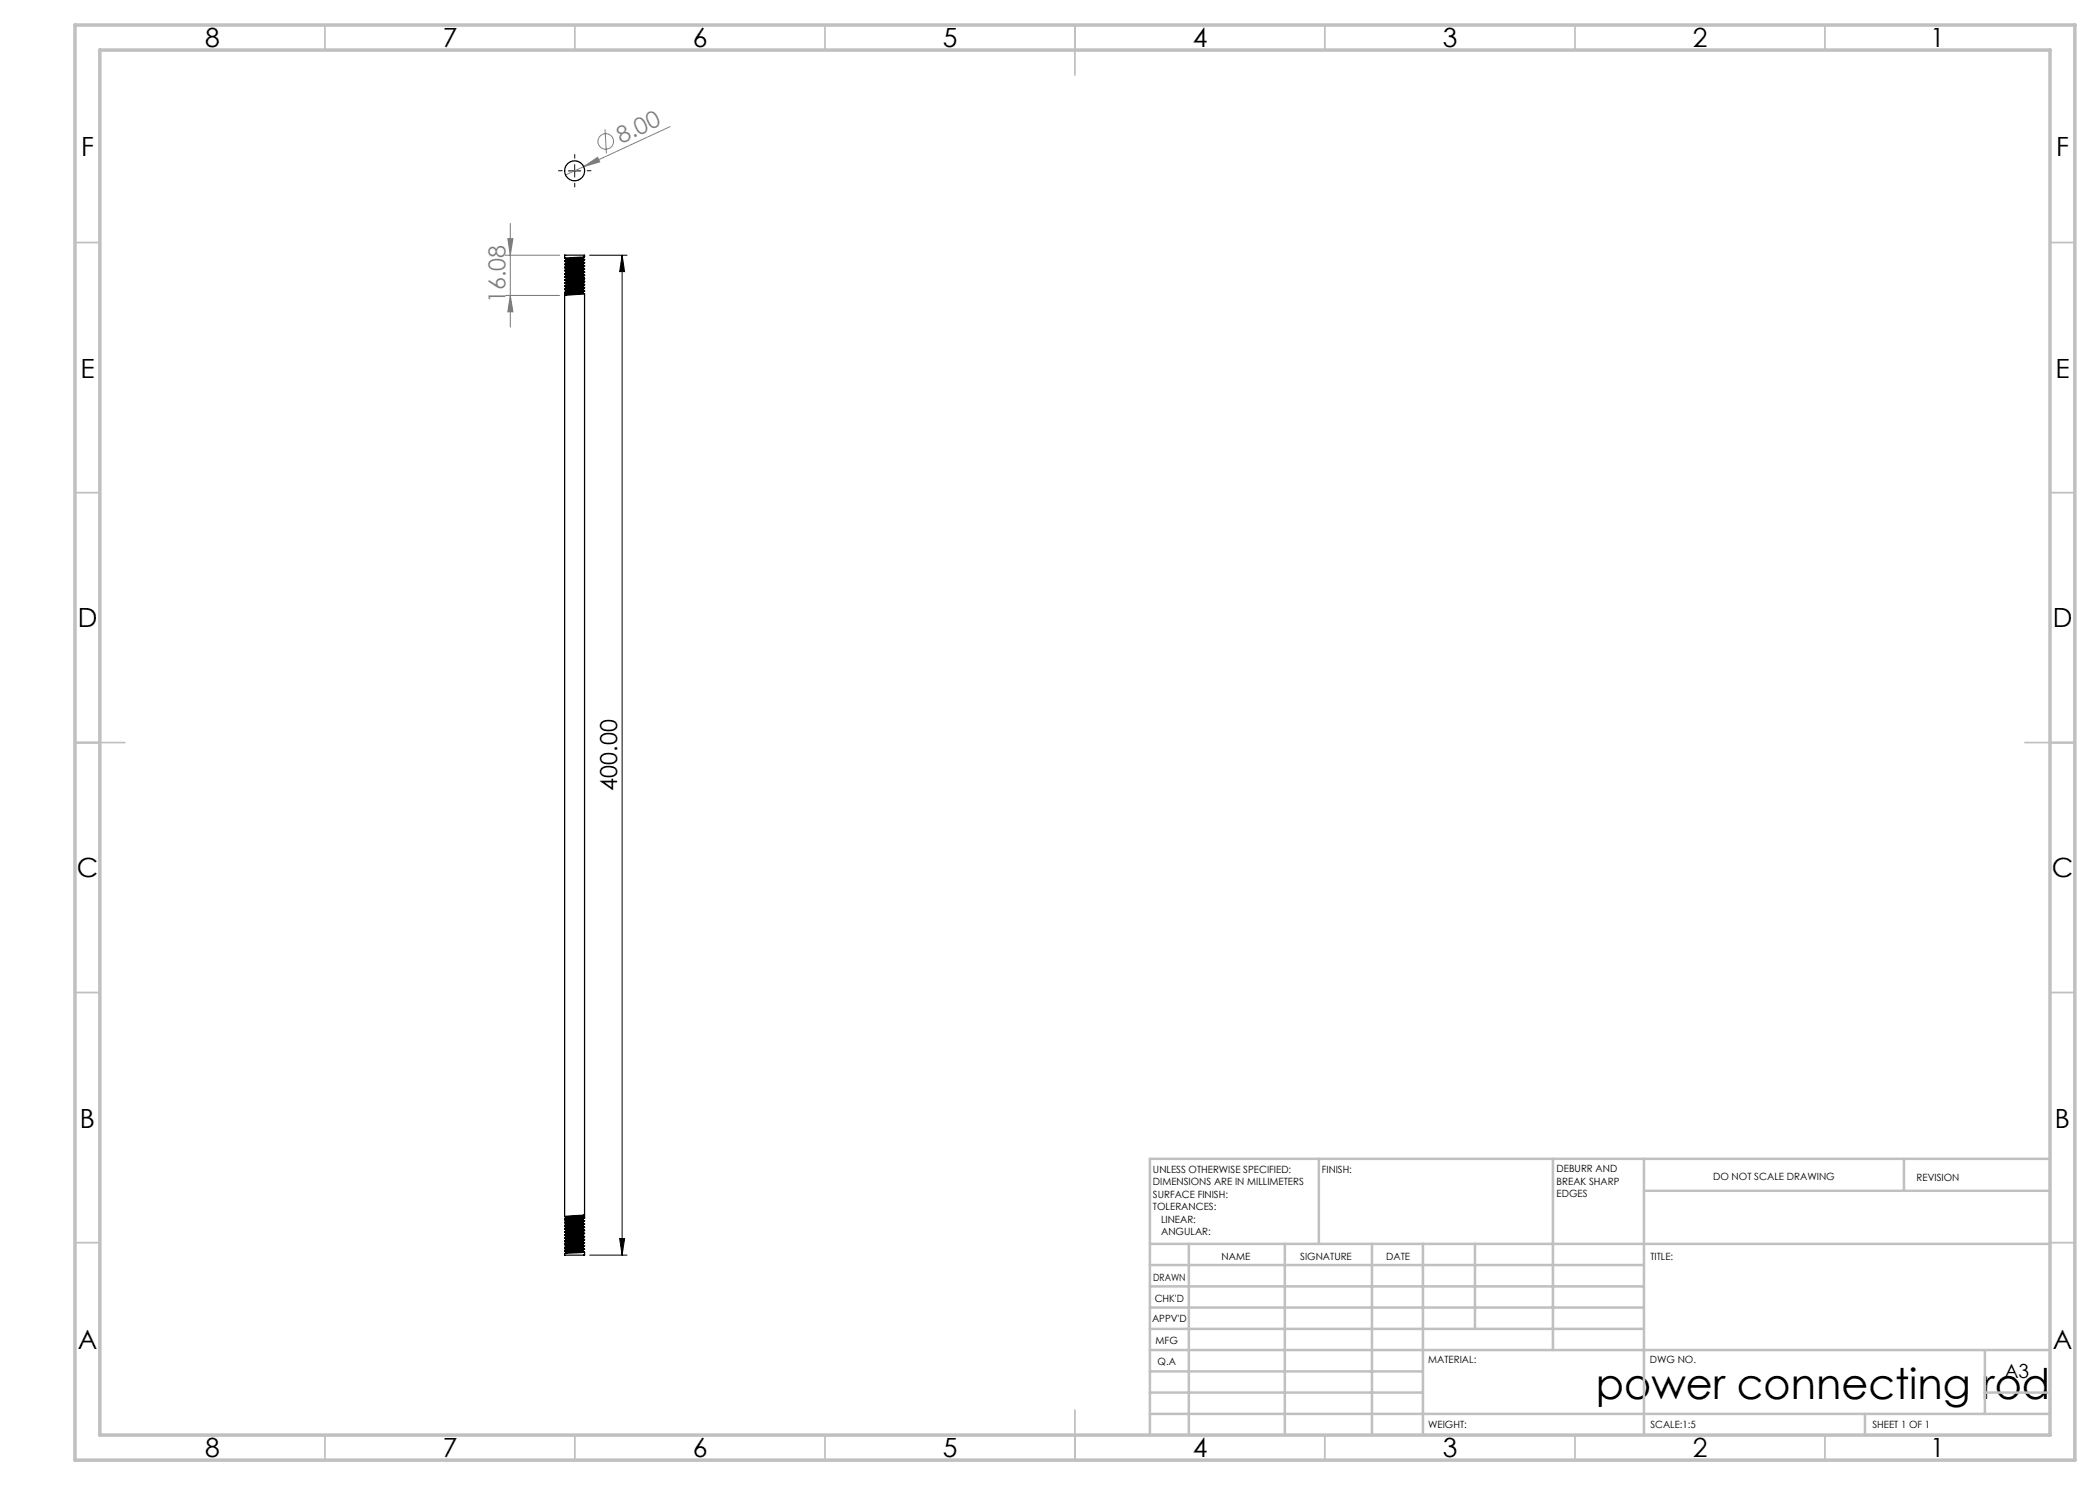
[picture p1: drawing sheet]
<svg xmlns="http://www.w3.org/2000/svg" width="420mm" height="297mm" viewBox="0 0 420 297" stroke-linecap="round" stroke-linejoin="round" font-family="sans-serif">
<g fill="none" stroke="#808080" stroke-width=".2">
<path d="M116.7 33.3l2.8-1.8 .4 .9zM116.7 33.3l-3.6 1.7M121 25.9l.3 4.8M134 25.3l-17.3 8M101.1 51h10.8M101.1 59.1h10.8M101.6 47.7h1l-.5 3.3zM102.1 59.1l.5 3.3h-1zM102.1 44.7v20.7"/>
<circle cx="121.1" cy="28.3" r="1.56"/>
</g>
<path d="M113.7 34.2h2.5M114.9 32.9v2.5M117.9 51h7.5M124.4 51v200M124.4 51l.5 3.3h-1zM117.9 251h7.5M123.9 247.7h1l-.5 3.3z" fill="none" stroke="#000" stroke-width=".2"/>
<path d="M112.4 34.1h-.7M114.9 31.6v-.7M114.9 36.6v.8M117.4 34.1h.8" fill="none" stroke="#000" stroke-width=".2" stroke-dasharray="15.2 1.3 1.3 1.3"/>
<g fill="none" stroke="#c0c0c0" stroke-width=".35">
<path d="M65 5v5M115 5v5M165 5v5M215 5v10M265 5v5M315 5v5M365 5v5M15 48.5h5M410 48.5h5M15 98.5h5M410 98.5h5M15 148.5h10"/>
<path d="M405 148.5h10M15 198.5h5M410 198.5h5M15 248.5h5M410 248.5h5M65 287v5M115 287v5M165 287v5M215 282v10M265 287v5M315 287v5M365 287v5"/>
</g>
<g fill="none" stroke="#c0c0c0" stroke-width=".5">
<path d="M263.8 231.8v17M310.6 231.8v38.2M328.8 231.8v55.2M328.8 238.2h81.2M380.8 231.8v6.4M410 231.8h-180v55.2M230 248.8h180M230 257.3h98.8M230 253h98.8M237.8 248.8v38.2M257 248.8v38.2M274.4 248.8v38.2"/>
<path d="M284.6 248.8v38.2M295 248.8v17M230 265.8h98.8M230 261.5h98.8M230 278.5h54.6M230 274.3h54.6M230 270h180M397 278.5h13M397 270v12.8M230 282.8h180M373 282.8v4.2"/>
</g>
<path d="M15 5h400v287h-400zM20 10h390v277h-390z" fill="none" stroke="#c0c0c0" stroke-width=".7"/>
<path d="M123.9 247.7h1l-.5 3.3zM124.4 51l.5 3.3h-1z" fill="#000"/>
<g fill="#808080">
<path d="M116.7 33.3l2.8-1.8 .4 .9z"/>
<path d="M101.6 47.7h1l-.5 3.3zM102.1 59.1l.5 3.3h-1z"/>
</g>
<g fill="none" stroke="#000" stroke-width=".25">
<path d="M112.9 51h4v.4M112.9 51l.2 .1M112.9 51v.6M113.3 58.7v.2M116.6 51.5l-3.2 .3-.1 .2M116.6 52.2l-3.2 .3-.1 .1M116.6 52.8l-3.2 .3-.1 .2M116.6 53.4l-3.2 .3-.1 .2M116.6 54l-3.2 .3-.1 .2M116.6 54.7l-3.2 .2-.1 .2M116.6 55.3l-3.2 .3-.1 .2M116.6 55.9l-3.2 .3-.1 .2"/>
<path d="M116.6 56.5l-3.2 .3-.1 .2M116.6 57.2l-3.2 .2-.1 .2M116.6 57.8l-3.2 .3-.1 .2M116.6 58.4l-3.3 .3M116.6 58.6l.3-.4-4 .3 .4 .2M116.6 52.3l-3.2 .3-.3 .2M116.6 52.9l-3.2 .3-.3 .2M116.6 53.6l-2.3 .2a1.27 1.27 0 0 0-1.2 .2M116.6 54.2l-2.3 .2a1.27 1.27 0 0 0-1.2 .3M116.6 54.8l-3.2 .3-.3 .2M116.6 55.5l-3.2 .2-.3 .2M116.6 56.7l-3.2 .3-.3 .1"/>
<path d="M116.6 57.3l-3.2 .3-.3 .2M116.6 58l-2.3 .1a1.27 1.27 0 0 0-1.2 .3M116.6 58.6l-2.3 .2a1.27 1.27 0 0 0-1.2 .3M116.6 52.3l.3 .2M116.6 52.9l.3 .3-3.8 .2-.2 .1M116.6 53.6l.3 .2M116.6 54.2l.3 .2M116.6 54.8l.3 .2-3.8 .3-.2 .1M116.6 55.5l.3 .1M116.6 56.1l.3 .2M116.6 56.7l.3 .2M116.6 57.3l.3 .2-3.8 .3-.2 .1"/>
<path d="M116.6 58l.3 .1M116.6 58.6l.3 .2M116.6 51.7l.3 .2M116.6 51.7l-2.3 .2a1.27 1.27 0 0 0-1.2 .3M116.6 53.4v.2M116.9 58.1l-4 .4v184.8l.4 .2M116.9 51.4l-4 .2 .5 .3M116.9 51.9a5.5 5.5 0 0 1-2.7 .3l-1.3 .1 .5 .2M116.9 52.6l-4 .3 .5 .3M116.9 53.2l-4 .3 .5 .3M116.9 53.8l-4 .3 .5 .3M116.9 54.5l-4 .3 .5 .2"/>
<path d="M116.9 55.1l-4 .3 .5 .3M116.9 55.7l-4 .3 .5 .3M116.9 56.4l-4 .3 .5 .2M116.9 57l-4 .3 .5 .2M116.9 57.6l-4 .3 .5 .2M116.9 52l-.3 .3M116.9 52.6l-.3 .3M116.9 53.2l-.3 .2M116.9 53.9l-.3 .3M116.9 54.5l-.3 .3M116.9 55.1l-.3 .4M116.9 55.7l-.4 .4-2.2 .2a1.27 1.27 0 0 0-1.2 .2"/>
<path d="M116.9 56.4l-.3 .3M116.9 57l-.3 .3M116.9 57.6l-.3 .4M116.9 51.4l-.3 .1v.2M116.9 58.8v184.8l-3.9 .3M116.9 51.9l-4 .4M116.9 52.5l-3.4 .2-.6 .2M116.9 53.8l-4 .3M116.9 54.4l-4 .4M116.9 55.6l-4 .4M116.9 56.3l-4 .4M116.9 56.9l-3.4 .2-.6 .2"/>
<path d="M116.9 58.8l-4 .3M116.9 52.5v.1M116.9 53.2h.1M116.9 53.8h.1M116.9 54.4v.1M116.9 55v.1M116.9 55.6v.1M116.9 56.3h.1M116.9 56.9v.1M116.9 57.5v.1M116.9 58.1v.1M112.9 248.2l.4 .3"/>
<path d="M112.9 246.4l.4 .2M112.9 245.1l.4 .3M112.9 244.5l.4 .3M112.9 250.1l.4 .3M112.9 246.3v.1M113.3 249.3l-.4 .2 .4 .3M113.3 248.6l-.4 .2 .4 .3M113.3 247.4l-.4 .2 .4 .3M113.3 246.8l-.4 .2 .4 .3M113.3 245.5l-.4 .2 .4 .3M113.3 243.6l-.4 .2 .4 .3M113.3 249.9l-.4 .2"/>
<path d="M113.3 246.1l-.4 .2M113.3 244.9l-.4 .2M113.3 244.3l-.4 .2M113.3 249.8v.1M113.3 249.1v.2M113.3 248.5v.1M113.3 247.9v.1M113.3 247.3v.1M113.3 246.6v.2M113.3 246v.1M113.3 244.8v.1M113.3 244.1v.2"/>
<path d="M113.3 243.5v.2M113.3 250.4v.1M116.4 245.1l-3 .2-.1 .2M116.4 250.1l-3.1 .3M116.4 249.5l-3.1 .3M116.4 248.8l-3.1 .3M116.4 248.2l-3.1 .3M116.4 247.6l-3.1 .3M116.4 247l-3.1 .3M116.4 246.3l-3.1 .3M116.4 245.7l-3.1 .3M116.4 244.5l-3.1 .3"/>
<path d="M116.4 243.8l-3.1 .3M116.4 243.2l-3.1 .3M116.5 250.2l.4 .2-3.9 .3M116.5 249.6l.4 .2-4 .3M116.5 248.9l.4 .3-3.9 .3M116.5 248.3l.4 .2-3.9 .3M116.5 247.7l.4 .2-4 .3M116.5 247l.4 .3-3.9 .3M116.5 246.4l.4 .3-3.9 .3M116.5 245.8l.4 .2-4 .3M116.5 245.2l.4 .2-3.9 .3M116.5 244.5l.4 .3-3.9 .3"/>
<path d="M116.5 243.9l.4 .3-4 .3M116.6 247.5v.1a.97 .97 0 0 1-1 .2l-2.3 .2-.4 .2M116.6 250v.2a.97 .97 0 0 1-1 .1l-2.3 .2-.4 .2v.3h4M116.6 249.4v.1a.97 .97 0 0 1-1 .2l-2.3 .2M116.6 248.8v.2l-.5 .1-2.8 .2M116.6 248.2l-.1 .2-3.2 .2M116.6 246.9l-.1 .2-3.2 .3M116.6 246.3l-.1 .2-3.2 .3M116.6 245.7v.1a.97 .97 0 0 1-1 .2l-2.3 .1M116.6 245.1a.97 .97 0 0 1-1 .2l-2.3 .2M116.6 244.4v.2l-.5 .1-2.8 .2M116.6 243.8l-.1 .2-3.2 .3"/>
<path d="M116.6 243.3l.3 .2-3.9 .3M116.6 243.3l-3.3 .3M116.6 243.2v.1M116.7 249.3l-.2 .2M116.7 248.7l-.2 .1M116.7 248l-.2 .2M116.7 247.4l-.2 .2M116.7 246.8l-.2 .2M116.7 246.2l-.2 .1M116.7 245.5l-.2 .2M116.7 244.9l-.2 .2M116.7 244.3l-.2 .2"/>
<path d="M116.7 243.7l-.2 .1M116.7 243l-.2 .2M116.7 249.9l-.2 .2M116.7 251h.2M116.9 249.8l-3.9 .4M116.9 249.2l-3.9 .4M116.9 248.5a5.5 5.5 0 0 1-2.7 .3l-1.2 .2M116.9 247.9l-.1 .1-3.8 .3M116.9 247.3l-3.9 .4M116.9 246.7l-3.9 .3M116.9 246l-.1 .2-3.8 .2M116.9 245.4l-3.9 .4"/>
<path d="M116.9 244.8l-3.9 .4M116.9 244.2a5.5 5.5 0 0 1-2.7 .2l-1.2 .1M116.9 243l-3.9 .3M116.9 250.4v.6"/>
<circle cx="114.9" cy="34.2" r="2"/>
</g>
<text font-size="8.5" x="319.2" y="279.7">power connecting rod</text>
<g font-size="5.3">
<text x="41" y="9.5">8</text>
<text x="88.5" y="9.5">7</text>
<text x="138.5" y="9.5">6</text>
<text x="188.5" y="9.5">5</text>
<text x="238.5" y="9.5">4</text>
<text x="288.5" y="9.5">3</text>
<text x="338.5" y="9.5">2</text>
<text x="386" y="9.5">1</text>
<text x="16.2" y="31.2">F</text>
<text x="411.2" y="31.2">F</text>
<text x="16.1" y="75.5">E</text>
<text x="411.1" y="75.5">E</text>
<text x="15.5" y="125.5">D</text>
<text x="410.5" y="125.5">D</text>
<text x="15.4" y="175.5">C</text>
<text x="410.4" y="175.5">C</text>
<text x="16" y="225.5">B</text>
<text x="411" y="225.5">B</text>
<text x="15.5" y="269.7">A</text>
<text x="410.5" y="269.7">A</text>
<text x="41" y="291.5">8</text>
<text x="88.5" y="291.5">7</text>
<text x="138.5" y="291.5">6</text>
<text x="188.5" y="291.5">5</text>
<text x="238.5" y="291.5">4</text>
<text x="288.5" y="291.5">3</text>
<text x="338.5" y="291.5">2</text>
<text x="386" y="291.5">1</text>
</g>
<g font-size="4.7" fill="#808080">
<text x="124.2" y="28.7" transform="rotate(-25 124.2 28.7)">8.00</text>
<text x="101.1" y="60.6" transform="rotate(-90 101.1 60.6)">16.08</text>
</g>
<text font-size="4.7" x="123.4" y="158.1" transform="rotate(-90 123.4 158.1)">400.00</text>
<text font-size="3.9" x="400.9" y="275.5">A3</text>
<g font-size="2">
<text x="230.6" y="234.6">UNLESS OTHERWISE SPECIFIED:</text>
<text x="230.6" y="237.1">DIMENSIONS ARE IN MILLIMETERS</text>
<text x="230.6" y="239.6">SURFACE FINISH:</text>
<text x="264.4" y="234.6">FINISH:</text>
<text x="311.3" y="234.5">DEBURR AND</text>
<text x="311.3" y="237">BREAK SHARP</text>
<text x="311.3" y="239.5">EDGES</text>
<text x="342.6" y="236">DO NOT SCALE DRAWING</text>
<text x="383.3" y="236.2">REVISION</text>
<text x="230.6" y="242.1">TOLERANCES:</text>
<text x="232.2" y="244.6">LINEAR:</text>
<text x="232.2" y="247.1">ANGULAR:</text>
<text x="244.3" y="252">NAME</text>
<text x="260" y="251.9">SIGNATURE</text>
<text x="277.2" y="251.9">DATE</text>
<text x="330.1" y="251.9">TITLE:</text>
<text x="230.6" y="256.1">DRAWN</text>
<text x="230.9" y="260.3">CHK'D</text>
<text x="230.4" y="264.4">APPV'D</text>
<text x="231.1" y="268.8">MFG</text>
<text x="231.5" y="273">Q.A</text>
<text x="285.6" y="272.5">MATERIAL:</text>
<text x="330" y="272.5">DWG NO.</text>
<text x="285.6" y="285.5">WEIGHT:</text>
<text x="330.1" y="285.6">SCALE:1:5</text>
<text x="374.5" y="285.6">SHEET 1 OF 1</text>
</g>
</svg>
